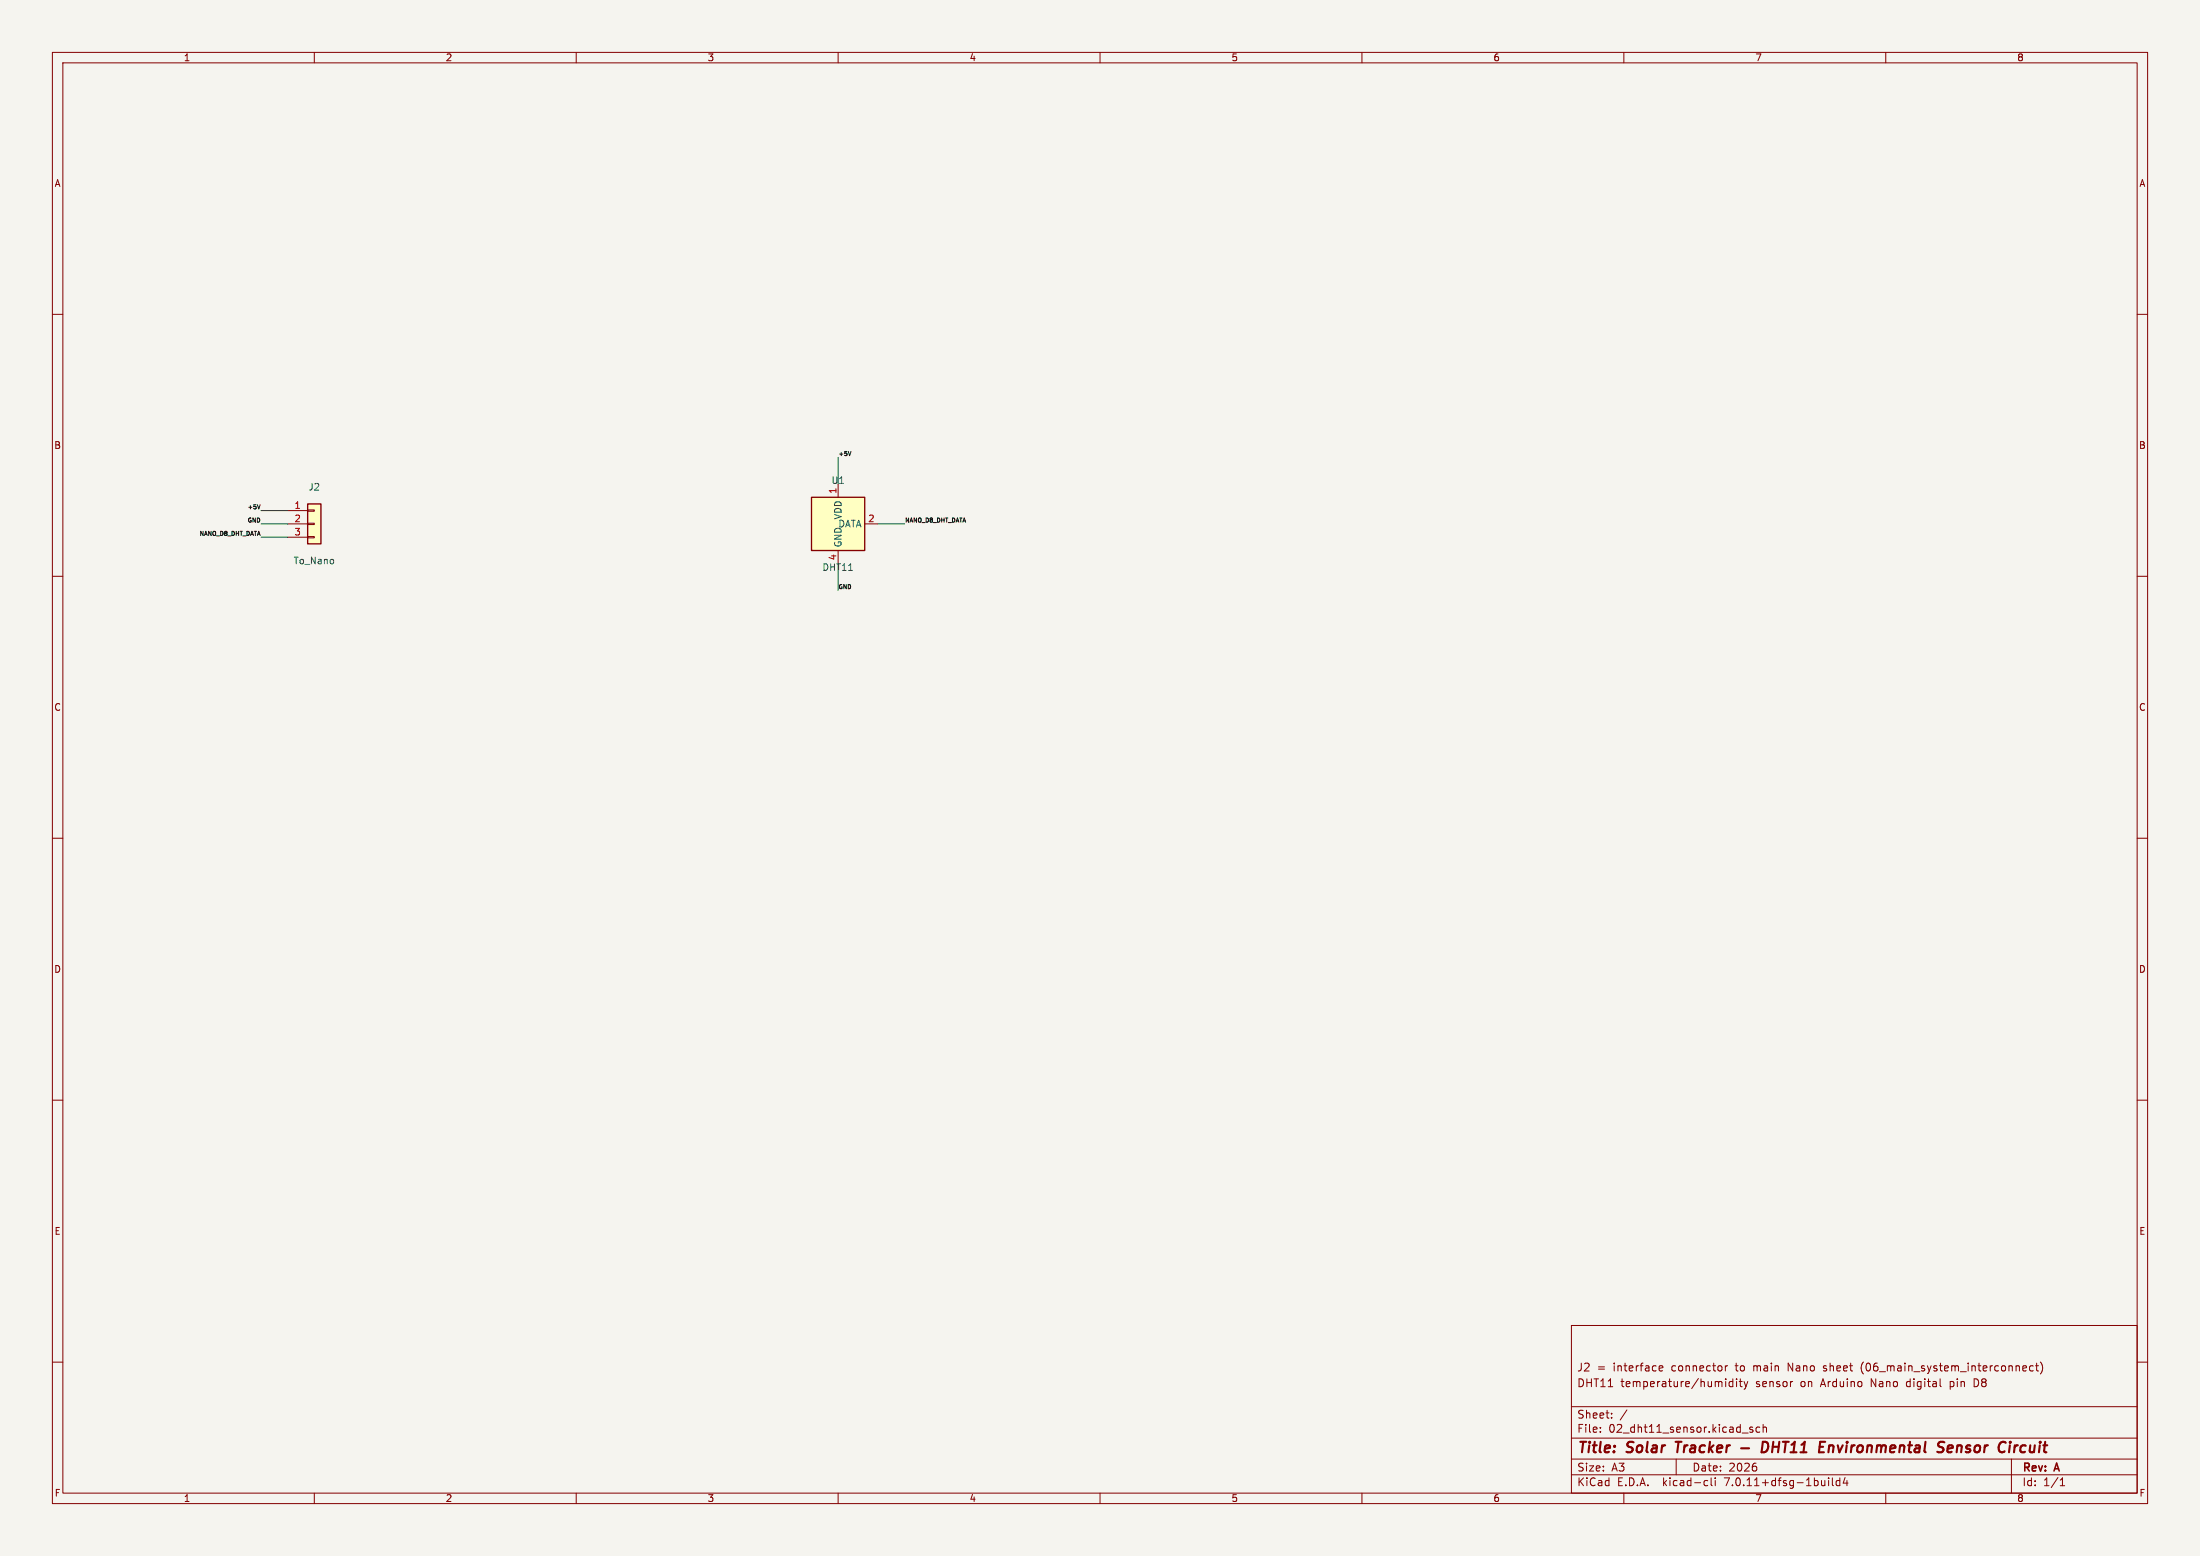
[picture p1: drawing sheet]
(kicad_sch (version 20230121) (generator eeschema)
 (paper "A3")
 (title_block
  (title "Solar Tracker - DHT11 Environmental Sensor Circuit")
  (date "2026")
  (rev "A")
  (comment 1 "DHT11 temperature/humidity sensor on Arduino Nano digital pin D8")
  (comment 2 "J2 = interface connector to main Nano sheet (06_main_system_interconnect)"))
 (lib_symbols
 (symbol "Connector_Generic:Conn_01x03" (pin_names (offset 1.016) hide) (in_bom yes) (on_board yes)
   (property "Reference" "J" (at 0 5.08 0) (effects (font (size 1.27 1.27))))
   (property "Value" "Conn_01x03" (at 0 -5.08 0) (effects (font (size 1.27 1.27))))
   (property "Footprint" "" (at 0 0 0) (effects (font (size 1.27 1.27)) hide))
   (property "Datasheet" "~" (at 0 0 0) (effects (font (size 1.27 1.27)) hide))
   (symbol "Conn_01x03_1_1"
    (rectangle (start -1.27 -2.413) (end 0 -2.667) (stroke (width 0.1524) (type default)) (fill (type none)))
    (rectangle (start -1.27 0.127) (end 0 -0.127) (stroke (width 0.1524) (type default)) (fill (type none)))
    (rectangle (start -1.27 2.667) (end 0 2.413) (stroke (width 0.1524) (type default)) (fill (type none)))
    (rectangle (start -1.27 3.81) (end 1.27 -3.81) (stroke (width 0.254) (type default)) (fill (type background)))
    (pin passive line (at -5.08 2.54 0) (length 3.81) (name "Pin_1" (effects (font (size 1.27 1.27)))) (number "1" (effects (font (size 1.27 1.27)))))
    (pin passive line (at -5.08 0 0) (length 3.81) (name "Pin_2" (effects (font (size 1.27 1.27)))) (number "2" (effects (font (size 1.27 1.27)))))
    (pin passive line (at -5.08 -2.54 0) (length 3.81) (name "Pin_3" (effects (font (size 1.27 1.27)))) (number "3" (effects (font (size 1.27 1.27)))))))
 (symbol "Sensor:DHT11" (in_bom yes) (on_board yes)
   (property "Reference" "U" (at -3.81 6.35 0) (effects (font (size 1.27 1.27))))
   (property "Value" "DHT11" (at 3.81 6.35 0) (effects (font (size 1.27 1.27))))
   (property "Footprint" "Sensor:Aosong_DHT11_5.5x12.0_P2.54mm" (at 0 -10.16 0) (effects (font (size 1.27 1.27)) hide))
   (property "Datasheet" "http://akizukidenshi.com/download/ds/aosong/DHT11.pdf" (at 3.81 6.35 0) (effects (font (size 1.27 1.27)) hide))
   (symbol "DHT11_0_1"
    (rectangle (start -5.08 5.08) (end 5.08 -5.08) (stroke (width 0.254) (type default)) (fill (type background))))
   (symbol "DHT11_1_1"
    (pin power_in line (at 0 7.62 270) (length 2.54) (name "VDD" (effects (font (size 1.27 1.27)))) (number "1" (effects (font (size 1.27 1.27)))))
    (pin bidirectional line (at 7.62 0 180) (length 2.54) (name "DATA" (effects (font (size 1.27 1.27)))) (number "2" (effects (font (size 1.27 1.27)))))
    (pin no_connect line (at -5.08 0 0) (length 2.54) hide (name "NC" (effects (font (size 1.27 1.27)))) (number "3" (effects (font (size 1.27 1.27)))))
    (pin power_in line (at 0 -7.62 90) (length 2.54) (name "GND" (effects (font (size 1.27 1.27)))) (number "4" (effects (font (size 1.27 1.27))))))))
 (wire (pts (xy 54.92 97.46) (xy 49.84 97.46)) (stroke (width 0) (type default)))
 (wire (pts (xy 160.0 92.38) (xy 160.0 87.3)) (stroke (width 0) (type default)))
 (wire (pts (xy 54.92 100.0) (xy 49.84 100.0)) (stroke (width 0) (type default)))
 (wire (pts (xy 160.0 107.62) (xy 160.0 112.7)) (stroke (width 0) (type default)))
 (wire (pts (xy 54.92 102.54) (xy 49.84 102.54)) (stroke (width 0) (type default)))
 (wire (pts (xy 167.62 100.0) (xy 172.7 100.0)) (stroke (width 0) (type default)))
 (label "+5V" (at 49.84 97.46 0) (effects (font (size 0.8 0.8)) (justify right bottom)))
 (label "+5V" (at 160.0 87.3 0) (effects (font (size 0.8 0.8)) (justify left bottom)))
 (label "GND" (at 49.84 100.0 0) (effects (font (size 0.8 0.8)) (justify right bottom)))
 (label "GND" (at 160.0 112.7 0) (effects (font (size 0.8 0.8)) (justify left bottom)))
 (label "NANO_D8_DHT_DATA" (at 49.84 102.54 0) (effects (font (size 0.8 0.8)) (justify right bottom)))
 (label "NANO_D8_DHT_DATA" (at 172.7 100.0 0) (effects (font (size 0.8 0.8)) (justify left bottom)))
 (symbol (lib_id "Connector_Generic:Conn_01x03") (at 60 100 0) (unit 1) (in_bom yes) (on_board yes) (dnp no)
  (property "Reference" "J2" (at 60 93.69 0) (effects (font (size 1.27 1.27)) (justify bottom)))
  (property "Value" "To_Nano" (at 60 106.31 0) (effects (font (size 1.27 1.27)) (justify top)))
  (property "Footprint" "" (at 60 100 0) (effects (font (size 1.27 1.27)) hide)) (pin "1") (pin "2") (pin "3"))
 (symbol (lib_id "Sensor:DHT11") (at 160 100 0) (unit 1) (in_bom yes) (on_board yes) (dnp no)
  (property "Reference" "U1" (at 160 92.42 0) (effects (font (size 1.27 1.27)) (justify bottom)))
  (property "Value" "DHT11" (at 160 107.58 0) (effects (font (size 1.27 1.27)) (justify top)))
  (property "Footprint" "" (at 160 100 0) (effects (font (size 1.27 1.27)) hide)) (pin "1") (pin "2") (pin "3") (pin "4"))
 (sheet_instances (path "" (page "1"))))
